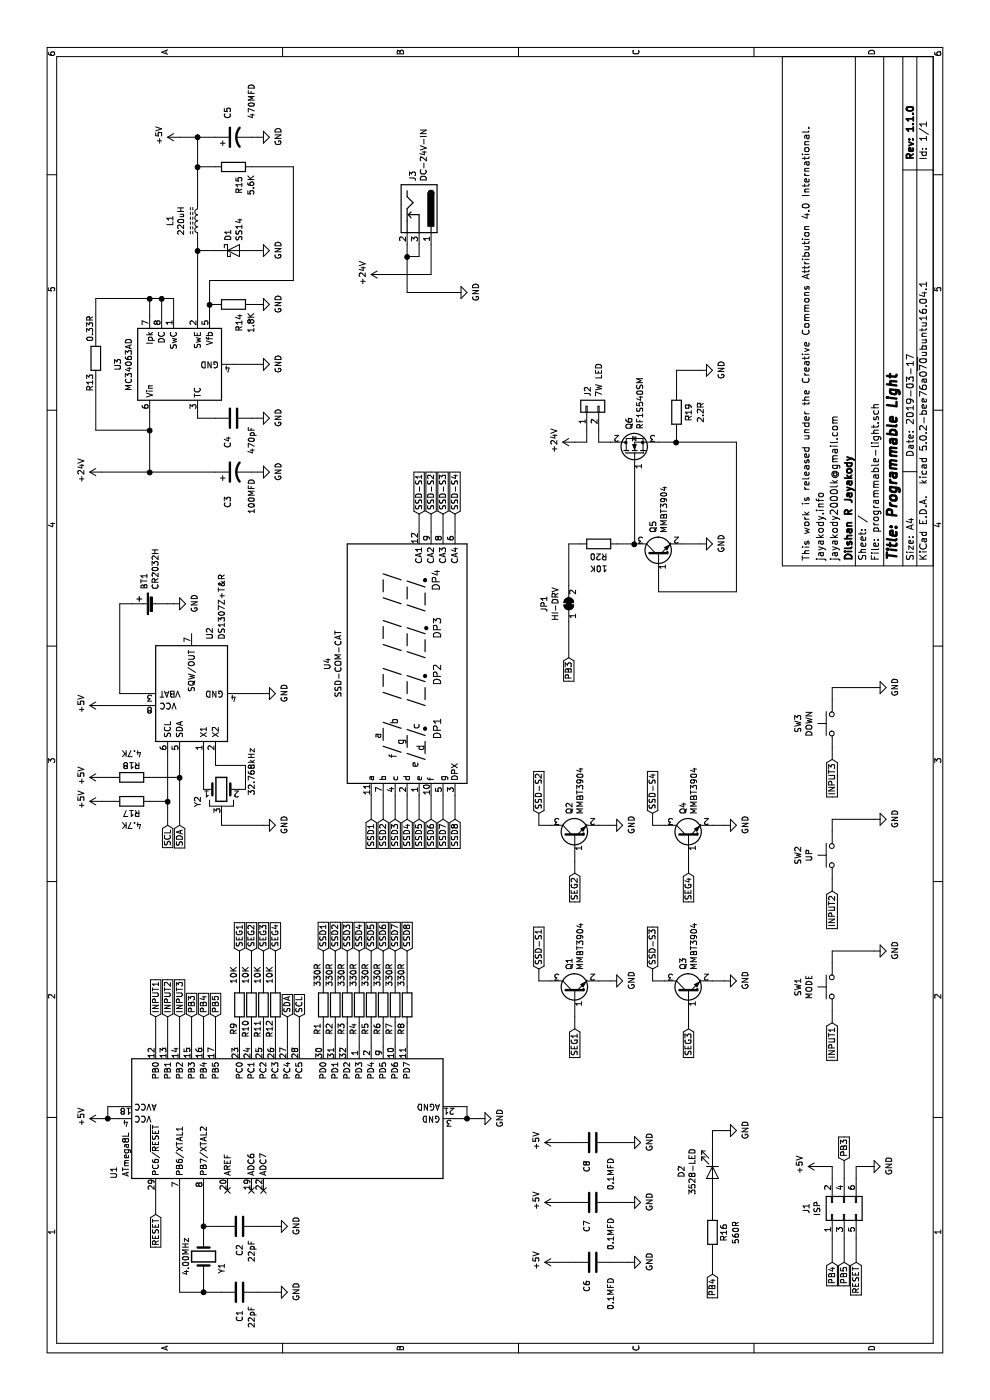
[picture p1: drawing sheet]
EESchema Schematic File Version 4
LIBS:programmable-light-cache
EELAYER 26 0
EELAYER END
$Descr A4 11693 8268
encoding utf-8
Sheet 1 1
Title "Programmable Light"
Date "2019-03-17"
Rev "1.1.0"
Comp "Dilshan R Jayakody"
Comment1 "jayakody2000lk@gmail.com"
Comment2 "jayakody.info"
Comment3 "This work is released under the Creative Commons Attribution 4.0 International."
Comment4 ""
$EndDescr
$Comp
L MCU_Microchip_ATmega:ATmega8L-8AU U1
U 1 1
P 2350 2400
F 0 "U1" H 1900 3850 50  0000 C CNN
F 1 "ATmega8L" H 2050 3750 50  0000 C CNN
F 2 "Package_QFP:TQFP-32_7x7mm_P0.8mm" H 2350 2400 50  0001 C CIN
F 3 "http://ww1.microchip.com/downloads/en/DeviceDoc/atmel-2486-8-bit-avr-microcontroller-atmega8_l_datasheet.pdf" H 2350 2400 50  0001 C CNN
	1    2350 2400
	1    0    0    -1  
$EndComp
$Comp
L power:+5V #PWR0101
U 1 1
P 2350 850
F 0 "#PWR0101" H 2350 700 50  0001 C CNN
F 1 "+5V" H 2365 1023 50  0000 C CNN
F 2 "" H 2350 850 50  0001 C CNN
F 3 "" H 2350 850 50  0001 C CNN
	1    2350 850 
	1    0    0    -1  
$EndComp
Wire Wire Line
	2350 1000 2350 900 
Wire Wire Line
	2450 1000 2450 900 
Wire Wire Line
	2450 900  2350 900 
Connection ~ 2350 900 
Wire Wire Line
	2350 900  2350 850 
$Comp
L power:GND #PWR0102
U 1 1
P 2350 4000
F 0 "#PWR0102" H 2350 3750 50  0001 C CNN
F 1 "GND" H 2355 3827 50  0000 C CNN
F 2 "" H 2350 4000 50  0001 C CNN
F 3 "" H 2350 4000 50  0001 C CNN
	1    2350 4000
	1    0    0    -1  
$EndComp
Wire Wire Line
	2350 3800 2350 3900
Wire Wire Line
	2450 3800 2450 3900
Wire Wire Line
	2450 3900 2350 3900
Connection ~ 2350 3900
Wire Wire Line
	2350 3900 2350 4000
$Comp
L Device:Crystal Y1
U 1 1
P 1200 1700
F 0 "Y1" H 1100 1550 50  0000 C CNN
F 1 "4.00MHz" H 1200 1850 50  0000 C CNN
F 2 "Crystal:Crystal_SMD_HC49-SD" H 1200 1700 50  0001 C CNN
F 3 "~" H 1200 1700 50  0001 C CNN
	1    1200 1700
	1    0    0    -1  
$EndComp
Wire Wire Line
	1750 1700 1450 1700
Wire Wire Line
	1750 1500 900  1500
Wire Wire Line
	900  1500 900  1700
Wire Wire Line
	900  1700 1050 1700
$Comp
L Device:C C1
U 1 1
P 900 2000
F 0 "C1" H 650 2000 50  0000 L CNN
F 1 "22pF" H 600 1900 50  0000 L CNN
F 2 "Capacitor_SMD:C_0805_2012Metric" H 938 1850 50  0001 C CNN
F 3 "~" H 900 2000 50  0001 C CNN
	1    900  2000
	1    0    0    -1  
$EndComp
$Comp
L Device:C C2
U 1 1
P 1450 2000
F 0 "C2" H 1200 2000 50  0000 L CNN
F 1 "22pF" H 1150 1900 50  0000 L CNN
F 2 "Capacitor_SMD:C_0805_2012Metric" H 1488 1850 50  0001 C CNN
F 3 "~" H 1450 2000 50  0001 C CNN
	1    1450 2000
	1    0    0    -1  
$EndComp
Wire Wire Line
	900  1850 900  1700
Connection ~ 900  1700
Wire Wire Line
	1450 1850 1450 1700
Connection ~ 1450 1700
Wire Wire Line
	1450 1700 1350 1700
$Comp
L power:GND #PWR0103
U 1 1
P 900 2300
F 0 "#PWR0103" H 900 2050 50  0001 C CNN
F 1 "GND" H 905 2127 50  0000 C CNN
F 2 "" H 900 2300 50  0001 C CNN
F 3 "" H 900 2300 50  0001 C CNN
	1    900  2300
	1    0    0    -1  
$EndComp
$Comp
L power:GND #PWR0104
U 1 1
P 1450 2300
F 0 "#PWR0104" H 1450 2050 50  0001 C CNN
F 1 "GND" H 1455 2127 50  0000 C CNN
F 2 "" H 1450 2300 50  0001 C CNN
F 3 "" H 1450 2300 50  0001 C CNN
	1    1450 2300
	1    0    0    -1  
$EndComp
Wire Wire Line
	1450 2300 1450 2150
Wire Wire Line
	900  2300 900  2150
NoConn ~ 1750 1900
NoConn ~ 1750 2100
NoConn ~ 1750 2200
$Comp
L Device:R R5
U 1 1
P 3300 3100
F 0 "R5" V 3250 2900 50  0000 C CNN
F 1 "330R" V 3250 3350 50  0000 C CNN
F 2 "Resistor_SMD:R_0805_2012Metric" V 3230 3100 50  0001 C CNN
F 3 "~" H 3300 3100 50  0001 C CNN
	1    3300 3100
	0    1    1    0   
$EndComp
$Comp
L Device:R R8
U 1 1
P 3300 3400
F 0 "R8" V 3250 3200 50  0000 C CNN
F 1 "330R" V 3250 3650 50  0000 C CNN
F 2 "Resistor_SMD:R_0805_2012Metric" V 3230 3400 50  0001 C CNN
F 3 "~" H 3300 3400 50  0001 C CNN
	1    3300 3400
	0    1    1    0   
$EndComp
$Comp
L Device:R R1
U 1 1
P 3300 2700
F 0 "R1" V 3250 2500 50  0000 C CNN
F 1 "330R" V 3250 2950 50  0000 C CNN
F 2 "Resistor_SMD:R_0805_2012Metric" V 3230 2700 50  0001 C CNN
F 3 "~" H 3300 2700 50  0001 C CNN
	1    3300 2700
	0    1    1    0   
$EndComp
$Comp
L Device:R R2
U 1 1
P 3300 2800
F 0 "R2" V 3250 2600 50  0000 C CNN
F 1 "330R" V 3250 3050 50  0000 C CNN
F 2 "Resistor_SMD:R_0805_2012Metric" V 3230 2800 50  0001 C CNN
F 3 "~" H 3300 2800 50  0001 C CNN
	1    3300 2800
	0    1    1    0   
$EndComp
$Comp
L Device:R R3
U 1 1
P 3300 2900
F 0 "R3" V 3250 2700 50  0000 C CNN
F 1 "330R" V 3250 3150 50  0000 C CNN
F 2 "Resistor_SMD:R_0805_2012Metric" V 3230 2900 50  0001 C CNN
F 3 "~" H 3300 2900 50  0001 C CNN
	1    3300 2900
	0    1    1    0   
$EndComp
$Comp
L Device:R R4
U 1 1
P 3300 3000
F 0 "R4" V 3250 2800 50  0000 C CNN
F 1 "330R" V 3250 3250 50  0000 C CNN
F 2 "Resistor_SMD:R_0805_2012Metric" V 3230 3000 50  0001 C CNN
F 3 "~" H 3300 3000 50  0001 C CNN
	1    3300 3000
	0    1    1    0   
$EndComp
$Comp
L Device:R R7
U 1 1
P 3300 3300
F 0 "R7" V 3250 3100 50  0000 C CNN
F 1 "330R" V 3250 3550 50  0000 C CNN
F 2 "Resistor_SMD:R_0805_2012Metric" V 3230 3300 50  0001 C CNN
F 3 "~" H 3300 3300 50  0001 C CNN
	1    3300 3300
	0    1    1    0   
$EndComp
$Comp
L Device:R R6
U 1 1
P 3300 3200
F 0 "R6" V 3250 3000 50  0000 C CNN
F 1 "330R" V 3250 3450 50  0000 C CNN
F 2 "Resistor_SMD:R_0805_2012Metric" V 3230 3200 50  0001 C CNN
F 3 "~" H 3300 3200 50  0001 C CNN
	1    3300 3200
	0    1    1    0   
$EndComp
Text GLabel 3750 2700 2    50   Input ~ 0
SSD1
Text GLabel 3750 2800 2    50   Input ~ 0
SSD2
Text GLabel 3750 2900 2    50   Input ~ 0
SSD3
Text GLabel 3750 3000 2    50   Input ~ 0
SSD4
Text GLabel 3750 3100 2    50   Input ~ 0
SSD5
Text GLabel 3750 3200 2    50   Input ~ 0
SSD6
Text GLabel 3750 3300 2    50   Input ~ 0
SSD7
Text GLabel 3750 3400 2    50   Input ~ 0
SSD8
Wire Wire Line
	3450 2700 3750 2700
Wire Wire Line
	3450 2800 3750 2800
Wire Wire Line
	3450 2900 3750 2900
Wire Wire Line
	3450 3000 3750 3000
Wire Wire Line
	3450 3100 3750 3100
Wire Wire Line
	3450 3200 3750 3200
Wire Wire Line
	3450 3300 3750 3300
Wire Wire Line
	3450 3400 3750 3400
$Comp
L Connector_Generic:Conn_02x03_Odd_Even J1
U 1 1
P 1550 7050
F 0 "J1" H 1600 7367 50  0000 C CNN
F 1 "ISP" H 1600 7276 50  0000 C CNN
F 2 "Connector_PinHeader_2.54mm:PinHeader_2x03_P2.54mm_Vertical" H 1550 7050 50  0001 C CNN
F 3 "~" H 1550 7050 50  0001 C CNN
	1    1550 7050
	1    0    0    -1  
$EndComp
$Comp
L power:+5V #PWR0105
U 1 1
P 1950 6850
F 0 "#PWR0105" H 1950 6700 50  0001 C CNN
F 1 "+5V" H 1965 7023 50  0000 C CNN
F 2 "" H 1950 6850 50  0001 C CNN
F 3 "" H 1950 6850 50  0001 C CNN
	1    1950 6850
	1    0    0    -1  
$EndComp
$Comp
L power:GND #PWR0106
U 1 1
P 1950 7250
F 0 "#PWR0106" H 1950 7000 50  0001 C CNN
F 1 "GND" H 1955 7077 50  0000 C CNN
F 2 "" H 1950 7250 50  0001 C CNN
F 3 "" H 1950 7250 50  0001 C CNN
	1    1950 7250
	1    0    0    -1  
$EndComp
Wire Wire Line
	1850 6950 1950 6950
Wire Wire Line
	1950 6950 1950 6850
Wire Wire Line
	1850 7150 1950 7150
Wire Wire Line
	1950 7150 1950 7250
Text GLabel 2000 7050 2    50   Input ~ 0
PB3
Wire Wire Line
	1850 7050 2000 7050
Text GLabel 1150 6950 0    50   Input ~ 0
PB4
Text GLabel 1150 7050 0    50   Input ~ 0
PB5
Text GLabel 1150 7150 0    50   Input ~ 0
RESET
Wire Wire Line
	1150 6950 1350 6950
Wire Wire Line
	1350 7050 1150 7050
Wire Wire Line
	1150 7150 1350 7150
Text GLabel 1550 1300 0    50   Input ~ 0
RESET
Wire Wire Line
	1550 1300 1750 1300
Text GLabel 3200 1300 2    50   Input ~ 0
INPUT1
Text GLabel 3200 1400 2    50   Input ~ 0
INPUT2
Text GLabel 3200 1500 2    50   Input ~ 0
INPUT3
Wire Wire Line
	2950 1300 3200 1300
Wire Wire Line
	3200 1400 2950 1400
Wire Wire Line
	2950 1500 3200 1500
Text GLabel 3200 1600 2    50   Input ~ 0
PB3
Text GLabel 3200 1700 2    50   Input ~ 0
PB4
Text GLabel 3200 1800 2    50   Input ~ 0
PB5
Wire Wire Line
	2950 1600 3200 1600
Wire Wire Line
	3200 1700 2950 1700
Wire Wire Line
	2950 1800 3200 1800
Text GLabel 3750 2000 2    50   Input ~ 0
SEG1
Text GLabel 3750 2100 2    50   Input ~ 0
SEG2
Text GLabel 3750 2200 2    50   Input ~ 0
SEG3
Text GLabel 3750 2300 2    50   Input ~ 0
SEG4
$Comp
L Device:R R9
U 1 1
P 3300 2000
F 0 "R9" V 3250 1800 50  0000 C CNN
F 1 "10K" V 3250 2250 50  0000 C CNN
F 2 "Resistor_SMD:R_0805_2012Metric" V 3230 2000 50  0001 C CNN
F 3 "~" H 3300 2000 50  0001 C CNN
	1    3300 2000
	0    1    1    0   
$EndComp
$Comp
L Device:R R10
U 1 1
P 3300 2100
F 0 "R10" V 3250 1900 50  0000 C CNN
F 1 "10K" V 3250 2350 50  0000 C CNN
F 2 "Resistor_SMD:R_0805_2012Metric" V 3230 2100 50  0001 C CNN
F 3 "~" H 3300 2100 50  0001 C CNN
	1    3300 2100
	0    1    1    0   
$EndComp
$Comp
L Device:R R11
U 1 1
P 3300 2200
F 0 "R11" V 3250 2000 50  0000 C CNN
F 1 "10K" V 3250 2450 50  0000 C CNN
F 2 "Resistor_SMD:R_0805_2012Metric" V 3230 2200 50  0001 C CNN
F 3 "~" H 3300 2200 50  0001 C CNN
	1    3300 2200
	0    1    1    0   
$EndComp
$Comp
L Device:R R12
U 1 1
P 3300 2300
F 0 "R12" V 3250 2100 50  0000 C CNN
F 1 "10K" V 3250 2550 50  0000 C CNN
F 2 "Resistor_SMD:R_0805_2012Metric" V 3230 2300 50  0001 C CNN
F 3 "~" H 3300 2300 50  0001 C CNN
	1    3300 2300
	0    1    1    0   
$EndComp
Wire Wire Line
	2950 2700 3150 2700
Wire Wire Line
	2950 2800 3150 2800
Wire Wire Line
	2950 2900 3150 2900
Wire Wire Line
	2950 3000 3150 3000
Wire Wire Line
	2950 3100 3150 3100
Wire Wire Line
	2950 3200 3150 3200
Wire Wire Line
	2950 3300 3150 3300
Wire Wire Line
	2950 3400 3150 3400
Wire Wire Line
	2950 2000 3150 2000
Wire Wire Line
	3150 2100 2950 2100
Wire Wire Line
	2950 2200 3150 2200
Wire Wire Line
	3150 2300 2950 2300
Wire Wire Line
	3450 2000 3750 2000
Wire Wire Line
	3750 2100 3450 2100
Wire Wire Line
	3450 2200 3750 2200
Wire Wire Line
	3750 2300 3450 2300
Text GLabel 3200 2400 2    50   Input ~ 0
SDA
Text GLabel 3200 2500 2    50   Input ~ 0
SCL
Wire Wire Line
	2950 2400 3200 2400
Wire Wire Line
	3200 2500 2950 2500
$Comp
L Regulator_Switching:MC34063AD U3
U 1 1
P 8650 1450
F 0 "U3" H 8650 1917 50  0000 C CNN
F 1 "MC34063AD" H 8650 1826 50  0000 C CNN
F 2 "Package_SO:SOIC-8_3.9x4.9mm_P1.27mm" H 8700 1000 50  0001 L CNN
F 3 "http://www.onsemi.com/pub_link/Collateral/MC34063A-D.PDF" H 9150 1350 50  0001 C CNN
	1    8650 1450
	1    0    0    -1  
$EndComp
Wire Wire Line
	9050 1250 9200 1250
Wire Wire Line
	9200 1250 9200 1350
Wire Wire Line
	9200 1450 9050 1450
Wire Wire Line
	9050 1350 9200 1350
Connection ~ 9200 1350
Wire Wire Line
	9200 1350 9200 1450
$Comp
L power:GND #PWR0107
U 1 1
P 8650 2150
F 0 "#PWR0107" H 8650 1900 50  0001 C CNN
F 1 "GND" H 8655 1977 50  0000 C CNN
F 2 "" H 8650 2150 50  0001 C CNN
F 3 "" H 8650 2150 50  0001 C CNN
	1    8650 2150
	1    0    0    -1  
$EndComp
Wire Wire Line
	8650 1950 8650 2150
$Comp
L Device:R R13
U 1 1
P 8700 800
F 0 "R13" V 8650 600 50  0000 C CNN
F 1 "0.33R" V 8650 1050 50  0000 C CNN
F 2 "Resistor_SMD:R_2512_6332Metric" V 8630 800 50  0001 C CNN
F 3 "~" H 8700 800 50  0001 C CNN
	1    8700 800 
	0    1    1    0   
$EndComp
Wire Wire Line
	9200 1250 9200 800 
Wire Wire Line
	9200 800  8850 800 
Connection ~ 9200 1250
Wire Wire Line
	8250 1250 8100 1250
Wire Wire Line
	8100 1250 8100 800 
Wire Wire Line
	8100 800  8550 800 
$Comp
L Device:CP1 C3
U 1 1
P 7750 1950
F 0 "C3" H 7450 2000 50  0000 L CNN
F 1 "100MFD" H 7400 1800 50  0000 L CNN
F 2 "Capacitor_SMD:CP_Elec_6.3x5.4" H 7750 1950 50  0001 C CNN
F 3 "~" H 7750 1950 50  0001 C CNN
	1    7750 1950
	1    0    0    -1  
$EndComp
$Comp
L power:GND #PWR0108
U 1 1
P 7750 2150
F 0 "#PWR0108" H 7750 1900 50  0001 C CNN
F 1 "GND" H 7755 1977 50  0000 C CNN
F 2 "" H 7750 2150 50  0001 C CNN
F 3 "" H 7750 2150 50  0001 C CNN
	1    7750 2150
	1    0    0    -1  
$EndComp
Wire Wire Line
	7750 2100 7750 2150
Wire Wire Line
	8100 1250 7750 1250
Wire Wire Line
	7750 1250 7750 1800
Connection ~ 8100 1250
$Comp
L Device:C C4
U 1 1
P 8200 1950
F 0 "C4" H 7950 2000 50  0000 L CNN
F 1 "470pF" H 7900 1800 50  0000 L CNN
F 2 "Capacitor_SMD:C_0805_2012Metric" H 8238 1800 50  0001 C CNN
F 3 "~" H 8200 1950 50  0001 C CNN
	1    8200 1950
	1    0    0    -1  
$EndComp
$Comp
L power:GND #PWR0109
U 1 1
P 8200 2150
F 0 "#PWR0109" H 8200 1900 50  0001 C CNN
F 1 "GND" H 8205 1977 50  0000 C CNN
F 2 "" H 8200 2150 50  0001 C CNN
F 3 "" H 8200 2150 50  0001 C CNN
	1    8200 2150
	1    0    0    -1  
$EndComp
Wire Wire Line
	8200 2100 8200 2150
Wire Wire Line
	8200 1800 8200 1650
Wire Wire Line
	8200 1650 8250 1650
$Comp
L Device:R R14
U 1 1
P 9150 1950
F 0 "R14" H 9300 2000 50  0000 C CNN
F 1 "1.8K" H 9300 2100 50  0000 C CNN
F 2 "Resistor_SMD:R_0805_2012Metric" V 9080 1950 50  0001 C CNN
F 3 "~" H 9150 1950 50  0001 C CNN
	1    9150 1950
	-1   0    0    1   
$EndComp
$Comp
L power:GND #PWR0110
U 1 1
P 9150 2150
F 0 "#PWR0110" H 9150 1900 50  0001 C CNN
F 1 "GND" H 9155 1977 50  0000 C CNN
F 2 "" H 9150 2150 50  0001 C CNN
F 3 "" H 9150 2150 50  0001 C CNN
	1    9150 2150
	1    0    0    -1  
$EndComp
Wire Wire Line
	9050 1750 9150 1750
Wire Wire Line
	9150 1750 9150 1800
Wire Wire Line
	9150 2100 9150 2150
$Comp
L Device:D_Schottky D1
U 1 1
P 9600 1950
F 0 "D1" V 9554 2029 50  0000 L CNN
F 1 "SS14" V 9645 2029 50  0000 L CNN
F 2 "Diode_SMD:D_SMA" H 9600 1950 50  0001 C CNN
F 3 "~" H 9600 1950 50  0001 C CNN
	1    9600 1950
	0    1    1    0   
$EndComp
$Comp
L power:GND #PWR0111
U 1 1
P 9600 2150
F 0 "#PWR0111" H 9600 1900 50  0001 C CNN
F 1 "GND" H 9605 1977 50  0000 C CNN
F 2 "" H 9600 2150 50  0001 C CNN
F 3 "" H 9600 2150 50  0001 C CNN
	1    9600 2150
	1    0    0    -1  
$EndComp
Wire Wire Line
	9600 2100 9600 2150
Wire Wire Line
	9600 1650 9600 1800
$Comp
L Device:L_Core_Ferrite L1
U 1 1
P 9850 1650
F 0 "L1" V 10075 1650 50  0000 C CNN
F 1 "220uH" V 9984 1650 50  0000 C CNN
F 2 "Inductor_SMD:L_Taiyo-Yuden_NR-80xx" H 9850 1650 50  0001 C CNN
F 3 "~" H 9850 1650 50  0001 C CNN
	1    9850 1650
	0    -1   -1   0   
$EndComp
Wire Wire Line
	9600 1650 9700 1650
Connection ~ 9600 1650
Wire Wire Line
	9050 1650 9600 1650
$Comp
L Device:R R15
U 1 1
P 10300 1950
F 0 "R15" H 10450 2000 50  0000 C CNN
F 1 "5.6K" H 10450 2100 50  0000 C CNN
F 2 "Resistor_SMD:R_0805_2012Metric" V 10230 1950 50  0001 C CNN
F 3 "~" H 10300 1950 50  0001 C CNN
	1    10300 1950
	-1   0    0    1   
$EndComp
Wire Wire Line
	9150 1750 9350 1750
Wire Wire Line
	9350 1750 9350 2450
Wire Wire Line
	9350 2450 10300 2450
Wire Wire Line
	10300 2450 10300 2100
Connection ~ 9150 1750
Wire Wire Line
	10000 1650 10300 1650
Wire Wire Line
	10300 1650 10300 1800
$Comp
L Device:CP1 C5
U 1 1
P 10550 1950
F 0 "C5" H 10700 2000 50  0000 L CNN
F 1 "470MFD" H 10700 1800 50  0000 L CNN
F 2 "Capacitor_SMD:CP_Elec_10x10.5" H 10550 1950 50  0001 C CNN
F 3 "~" H 10550 1950 50  0001 C CNN
	1    10550 1950
	1    0    0    -1  
$EndComp
$Comp
L power:GND #PWR0112
U 1 1
P 10550 2150
F 0 "#PWR0112" H 10550 1900 50  0001 C CNN
F 1 "GND" H 10555 1977 50  0000 C CNN
F 2 "" H 10550 2150 50  0001 C CNN
F 3 "" H 10550 2150 50  0001 C CNN
	1    10550 2150
	1    0    0    -1  
$EndComp
Wire Wire Line
	10550 2100 10550 2150
Wire Wire Line
	10300 1650 10550 1650
Wire Wire Line
	10550 1650 10550 1800
Connection ~ 10300 1650
$Comp
L power:+5V #PWR0113
U 1 1
P 10550 1500
F 0 "#PWR0113" H 10550 1350 50  0001 C CNN
F 1 "+5V" H 10565 1673 50  0000 C CNN
F 2 "" H 10550 1500 50  0001 C CNN
F 3 "" H 10550 1500 50  0001 C CNN
	1    10550 1500
	1    0    0    -1  
$EndComp
Wire Wire Line
	10550 1500 10550 1650
Connection ~ 10550 1650
$Comp
L power:+5V #PWR0114
U 1 1
P 1150 4650
F 0 "#PWR0114" H 1150 4500 50  0001 C CNN
F 1 "+5V" H 1165 4823 50  0000 C CNN
F 2 "" H 1150 4650 50  0001 C CNN
F 3 "" H 1150 4650 50  0001 C CNN
	1    1150 4650
	1    0    0    -1  
$EndComp
$Comp
L Device:C C6
U 1 1
P 1150 4950
F 0 "C6" H 900 5000 50  0000 L CNN
F 1 "0.1MFD" H 750 4800 50  0000 L CNN
F 2 "Capacitor_SMD:C_0805_2012Metric" H 1188 4800 50  0001 C CNN
F 3 "~" H 1150 4950 50  0001 C CNN
	1    1150 4950
	1    0    0    -1  
$EndComp
$Comp
L power:GND #PWR0115
U 1 1
P 1150 5250
F 0 "#PWR0115" H 1150 5000 50  0001 C CNN
F 1 "GND" H 1155 5077 50  0000 C CNN
F 2 "" H 1150 5250 50  0001 C CNN
F 3 "" H 1150 5250 50  0001 C CNN
	1    1150 5250
	1    0    0    -1  
$EndComp
Wire Wire Line
	1150 4650 1150 4800
Wire Wire Line
	1150 5100 1150 5250
$Comp
L power:+5V #PWR0116
U 1 1
P 1650 4650
F 0 "#PWR0116" H 1650 4500 50  0001 C CNN
F 1 "+5V" H 1665 4823 50  0000 C CNN
F 2 "" H 1650 4650 50  0001 C CNN
F 3 "" H 1650 4650 50  0001 C CNN
	1    1650 4650
	1    0    0    -1  
$EndComp
$Comp
L Device:C C7
U 1 1
P 1650 4950
F 0 "C7" H 1400 5000 50  0000 L CNN
F 1 "0.1MFD" H 1250 4800 50  0000 L CNN
F 2 "Capacitor_SMD:C_0805_2012Metric" H 1688 4800 50  0001 C CNN
F 3 "~" H 1650 4950 50  0001 C CNN
	1    1650 4950
	1    0    0    -1  
$EndComp
$Comp
L power:GND #PWR0117
U 1 1
P 1650 5250
F 0 "#PWR0117" H 1650 5000 50  0001 C CNN
F 1 "GND" H 1655 5077 50  0000 C CNN
F 2 "" H 1650 5250 50  0001 C CNN
F 3 "" H 1650 5250 50  0001 C CNN
	1    1650 5250
	1    0    0    -1  
$EndComp
Wire Wire Line
	1650 4650 1650 4800
Wire Wire Line
	1650 5100 1650 5250
$Comp
L power:+5V #PWR0118
U 1 1
P 2150 4650
F 0 "#PWR0118" H 2150 4500 50  0001 C CNN
F 1 "+5V" H 2165 4823 50  0000 C CNN
F 2 "" H 2150 4650 50  0001 C CNN
F 3 "" H 2150 4650 50  0001 C CNN
	1    2150 4650
	1    0    0    -1  
$EndComp
$Comp
L Device:C C8
U 1 1
P 2150 4950
F 0 "C8" H 1900 5000 50  0000 L CNN
F 1 "0.1MFD" H 1750 4800 50  0000 L CNN
F 2 "Capacitor_SMD:C_0805_2012Metric" H 2188 4800 50  0001 C CNN
F 3 "~" H 2150 4950 50  0001 C CNN
	1    2150 4950
	1    0    0    -1  
$EndComp
$Comp
L power:GND #PWR0119
U 1 1
P 2150 5250
F 0 "#PWR0119" H 2150 5000 50  0001 C CNN
F 1 "GND" H 2155 5077 50  0000 C CNN
F 2 "" H 2150 5250 50  0001 C CNN
F 3 "" H 2150 5250 50  0001 C CNN
	1    2150 5250
	1    0    0    -1  
$EndComp
Wire Wire Line
	2150 4650 2150 4800
Wire Wire Line
	2150 5100 2150 5250
$Comp
L Timer_RTC:DS1307+ U2
U 1 1
P 5900 1600
F 0 "U2" H 6350 1450 50  0000 L CNN
F 1 "DS1307Z+T&R" H 6350 1350 50  0000 L CNN
F 2 "Package_SO:SOIC-8_3.9x4.9mm_P1.27mm" H 5900 1100 50  0001 C CNN
F 3 "https://datasheets.maximintegrated.com/en/ds/DS1307.pdf" H 5900 1400 50  0001 C CNN
	1    5900 1600
	1    0    0    -1  
$EndComp
$Comp
L power:GND #PWR0120
U 1 1
P 5900 2200
F 0 "#PWR0120" H 5900 1950 50  0001 C CNN
F 1 "GND" H 5905 2027 50  0000 C CNN
F 2 "" H 5900 2200 50  0001 C CNN
F 3 "" H 5900 2200 50  0001 C CNN
	1    5900 2200
	1    0    0    -1  
$EndComp
Wire Wire Line
	5900 2000 5900 2200
$Comp
L power:+5V #PWR0121
U 1 1
P 5800 850
F 0 "#PWR0121" H 5800 700 50  0001 C CNN
F 1 "+5V" H 5815 1023 50  0000 C CNN
F 2 "" H 5800 850 50  0001 C CNN
F 3 "" H 5800 850 50  0001 C CNN
	1    5800 850 
	1    0    0    -1  
$EndComp
Wire Wire Line
	5400 1700 5100 1700
Wire Wire Line
	5400 1800 5300 1800
Wire Wire Line
	5300 1800 5300 2050
Wire Wire Line
	5300 2050 5100 2050
Wire Wire Line
	5100 2050 5100 2000
Text GLabel 4800 1500 0    50   Input ~ 0
SDA
Text GLabel 4800 1400 0    50   Input ~ 0
SCL
$Comp
L Device:Battery_Cell BT1
U 1 1
P 6650 1300
F 0 "BT1" H 6768 1396 50  0000 L CNN
F 1 "CR2032H" H 6768 1305 50  0000 L CNN
F 2 "Battery:BatteryHolder_Keystone_104_1x23mm" V 6650 1360 50  0001 C CNN
F 3 "~" V 6650 1360 50  0001 C CNN
	1    6650 1300
	1    0    0    -1  
$EndComp
$Comp
L power:GND #PWR0122
U 1 1
P 6650 1450
F 0 "#PWR0122" H 6650 1200 50  0001 C CNN
F 1 "GND" H 6655 1277 50  0000 C CNN
F 2 "" H 6650 1450 50  0001 C CNN
F 3 "" H 6650 1450 50  0001 C CNN
	1    6650 1450
	1    0    0    -1  
$EndComp
Wire Wire Line
	6650 1400 6650 1450
Wire Wire Line
	5900 1200 5900 1000
Wire Wire Line
	5900 1000 6650 1000
Wire Wire Line
	6650 1000 6650 1100
Text GLabel 1050 5950 0    50   Input ~ 0
PB4
$Comp
L Device:R R16
U 1 1
P 1400 5950
F 0 "R16" V 1300 5950 50  0000 C CNN
F 1 "560R" V 1200 5950 50  0000 C CNN
F 2 "Resistor_SMD:R_0805_2012Metric" V 1330 5950 50  0001 C CNN
F 3 "~" H 1400 5950 50  0001 C CNN
	1    1400 5950
	0    -1   -1   0   
$EndComp
$Comp
L Device:LED D2
U 1 1
P 1900 5950
F 0 "D2" H 1892 5695 50  0000 C CNN
F 1 "3528-LED" H 1892 5786 50  0000 C CNN
F 2 "LED_SMD:LED_1210_3225Metric" H 1900 5950 50  0001 C CNN
F 3 "~" H 1900 5950 50  0001 C CNN
	1    1900 5950
	-1   0    0    1   
$EndComp
$Comp
L power:GND #PWR0123
U 1 1
P 2250 6050
F 0 "#PWR0123" H 2250 5800 50  0001 C CNN
F 1 "GND" H 2255 5877 50  0000 C CNN
F 2 "" H 2250 6050 50  0001 C CNN
F 3 "" H 2250 6050 50  0001 C CNN
	1    2250 6050
	1    0    0    -1  
$EndComp
Wire Wire Line
	1050 5950 1250 5950
Wire Wire Line
	1550 5950 1750 5950
Wire Wire Line
	2050 5950 2250 5950
Wire Wire Line
	2250 5950 2250 6050
Wire Wire Line
	4800 1400 5000 1400
Wire Wire Line
	4800 1500 5200 1500
$Comp
L Device:R R17
U 1 1
P 5000 1100
F 0 "R17" V 4900 1100 50  0000 C CNN
F 1 "4.7K" V 4800 1100 50  0000 C CNN
F 2 "Resistor_SMD:R_0805_2012Metric" V 4930 1100 50  0001 C CNN
F 3 "~" H 5000 1100 50  0001 C CNN
	1    5000 1100
	1    0    0    -1  
$EndComp
$Comp
L Device:R R18
U 1 1
P 5200 1100
F 0 "R18" V 5300 1100 50  0000 C CNN
F 1 "4.7K" V 5400 1100 50  0000 C CNN
F 2 "Resistor_SMD:R_0805_2012Metric" V 5130 1100 50  0001 C CNN
F 3 "~" H 5200 1100 50  0001 C CNN
	1    5200 1100
	1    0    0    -1  
$EndComp
$Comp
L power:+5V #PWR0124
U 1 1
P 5200 850
F 0 "#PWR0124" H 5200 700 50  0001 C CNN
F 1 "+5V" H 5215 1023 50  0000 C CNN
F 2 "" H 5200 850 50  0001 C CNN
F 3 "" H 5200 850 50  0001 C CNN
	1    5200 850 
	1    0    0    -1  
$EndComp
$Comp
L power:+5V #PWR0125
U 1 1
P 5000 850
F 0 "#PWR0125" H 5000 700 50  0001 C CNN
F 1 "+5V" H 5015 1023 50  0000 C CNN
F 2 "" H 5000 850 50  0001 C CNN
F 3 "" H 5000 850 50  0001 C CNN
	1    5000 850 
	1    0    0    -1  
$EndComp
Wire Wire Line
	5800 850  5800 1200
Wire Wire Line
	5200 850  5200 950 
Wire Wire Line
	5000 850  5000 950 
Wire Wire Line
	5000 1250 5000 1400
Connection ~ 5000 1400
Wire Wire Line
	5000 1400 5400 1400
Wire Wire Line
	5200 1250 5200 1500
Connection ~ 5200 1500
Wire Wire Line
	5200 1500 5400 1500
$Comp
L Device:Q_NPN_BEC Q1
U 1 1
P 3400 4800
F 0 "Q1" H 3591 4846 50  0000 L CNN
F 1 "MMBT3904" H 3591 4755 50  0000 L CNN
F 2 "Package_TO_SOT_SMD:SOT-23" H 3600 4900 50  0001 C CNN
F 3 "~" H 3400 4800 50  0001 C CNN
	1    3400 4800
	1    0    0    -1  
$EndComp
$Comp
L power:GND #PWR0126
U 1 1
P 3500 5100
F 0 "#PWR0126" H 3500 4850 50  0001 C CNN
F 1 "GND" H 3505 4927 50  0000 C CNN
F 2 "" H 3500 5100 50  0001 C CNN
F 3 "" H 3500 5100 50  0001 C CNN
	1    3500 5100
	1    0    0    -1  
$EndComp
Wire Wire Line
	3500 5000 3500 5100
Text GLabel 3100 4800 0    50   Input ~ 0
SEG1
Wire Wire Line
	3100 4800 3200 4800
Text GLabel 3600 4500 2    50   Input ~ 0
SSD-S1
Wire Wire Line
	3600 4500 3500 4500
Wire Wire Line
	3500 4500 3500 4600
$Comp
L Device:Q_NPN_BEC Q2
U 1 1
P 4700 4800
F 0 "Q2" H 4891 4846 50  0000 L CNN
F 1 "MMBT3904" H 4891 4755 50  0000 L CNN
F 2 "Package_TO_SOT_SMD:SOT-23" H 4900 4900 50  0001 C CNN
F 3 "~" H 4700 4800 50  0001 C CNN
	1    4700 4800
	1    0    0    -1  
$EndComp
$Comp
L power:GND #PWR0127
U 1 1
P 4800 5100
F 0 "#PWR0127" H 4800 4850 50  0001 C CNN
F 1 "GND" H 4805 4927 50  0000 C CNN
F 2 "" H 4800 5100 50  0001 C CNN
F 3 "" H 4800 5100 50  0001 C CNN
	1    4800 5100
	1    0    0    -1  
$EndComp
Wire Wire Line
	4800 5000 4800 5100
Text GLabel 4400 4800 0    50   Input ~ 0
SEG2
Wire Wire Line
	4400 4800 4500 4800
Text GLabel 4900 4500 2    50   Input ~ 0
SSD-S2
Wire Wire Line
	4900 4500 4800 4500
Wire Wire Line
	4800 4500 4800 4600
$Comp
L Device:Q_NPN_BEC Q3
U 1 1
P 3400 5750
F 0 "Q3" H 3591 5796 50  0000 L CNN
F 1 "MMBT3904" H 3591 5705 50  0000 L CNN
F 2 "Package_TO_SOT_SMD:SOT-23" H 3600 5850 50  0001 C CNN
F 3 "~" H 3400 5750 50  0001 C CNN
	1    3400 5750
	1    0    0    -1  
$EndComp
$Comp
L power:GND #PWR0128
U 1 1
P 3500 6050
F 0 "#PWR0128" H 3500 5800 50  0001 C CNN
F 1 "GND" H 3505 5877 50  0000 C CNN
F 2 "" H 3500 6050 50  0001 C CNN
F 3 "" H 3500 6050 50  0001 C CNN
	1    3500 6050
	1    0    0    -1  
$EndComp
Wire Wire Line
	3500 5950 3500 6050
Text GLabel 3100 5750 0    50   Input ~ 0
SEG3
Wire Wire Line
	3100 5750 3200 5750
Text GLabel 3600 5450 2    50   Input ~ 0
SSD-S3
Wire Wire Line
	3600 5450 3500 5450
Wire Wire Line
	3500 5450 3500 5550
$Comp
L Device:Q_NPN_BEC Q4
U 1 1
P 4700 5750
F 0 "Q4" H 4891 5796 50  0000 L CNN
F 1 "MMBT3904" H 4891 5705 50  0000 L CNN
F 2 "Package_TO_SOT_SMD:SOT-23" H 4900 5850 50  0001 C CNN
F 3 "~" H 4700 5750 50  0001 C CNN
	1    4700 5750
	1    0    0    -1  
$EndComp
$Comp
L power:GND #PWR0129
U 1 1
P 4800 6050
F 0 "#PWR0129" H 4800 5800 50  0001 C CNN
F 1 "GND" H 4805 5877 50  0000 C CNN
F 2 "" H 4800 6050 50  0001 C CNN
F 3 "" H 4800 6050 50  0001 C CNN
	1    4800 6050
	1    0    0    -1  
$EndComp
Wire Wire Line
	4800 5950 4800 6050
Text GLabel 4400 5750 0    50   Input ~ 0
SEG4
Wire Wire Line
	4400 5750 4500 5750
Text GLabel 4900 5450 2    50   Input ~ 0
SSD-S4
Wire Wire Line
	4900 5450 4800 5450
Wire Wire Line
	4800 5450 4800 5550
$Comp
L Device:Q_NPN_BEC Q5
U 1 1
P 7050 5500
F 0 "Q5" H 7241 5546 50  0000 L CNN
F 1 "MMBT3904" H 7241 5455 50  0000 L CNN
F 2 "Package_TO_SOT_SMD:SOT-23" H 7250 5600 50  0001 C CNN
F 3 "~" H 7050 5500 50  0001 C CNN
	1    7050 5500
	1    0    0    -1  
$EndComp
$Comp
L power:GND #PWR0130
U 1 1
P 7150 5850
F 0 "#PWR0130" H 7150 5600 50  0001 C CNN
F 1 "GND" H 7155 5677 50  0000 C CNN
F 2 "" H 7150 5850 50  0001 C CNN
F 3 "" H 7150 5850 50  0001 C CNN
	1    7150 5850
	1    0    0    -1  
$EndComp
Wire Wire Line
	7150 5700 7150 5850
$Comp
L Device:Q_NMOS_GDS Q6
U 1 1
P 7900 5300
F 0 "Q6" H 8105 5346 50  0000 L CNN
F 1 "RF1S540SM" H 8105 5255 50  0000 L CNN
F 2 "Package_TO_SOT_SMD:TO-263-2" H 8100 5400 50  0001 C CNN
F 3 "~" H 7900 5300 50  0001 C CNN
	1    7900 5300
	1    0    0    -1  
$EndComp
Wire Wire Line
	7150 5300 7700 5300
Wire Wire Line
	6850 5500 6750 5500
Wire Wire Line
	6750 5500 6750 6150
Wire Wire Line
	6750 6150 8000 6150
Wire Wire Line
	8000 6150 8000 5650
$Comp
L Device:R R19
U 1 1
P 8250 5650
F 0 "R19" V 8350 5650 50  0000 C CNN
F 1 "2.2R" V 8450 5650 50  0000 C CNN
F 2 "Resistor_THT:R_Axial_DIN0516_L15.5mm_D5.0mm_P20.32mm_Horizontal" V 8180 5650 50  0001 C CNN
F 3 "~" H 8250 5650 50  0001 C CNN
	1    8250 5650
	0    1    1    0   
$EndComp
$Comp
L power:GND #PWR0131
U 1 1
P 8600 5850
F 0 "#PWR0131" H 8600 5600 50  0001 C CNN
F 1 "GND" H 8605 5677 50  0000 C CNN
F 2 "" H 8600 5850 50  0001 C CNN
F 3 "" H 8600 5850 50  0001 C CNN
	1    8600 5850
	1    0    0    -1  
$EndComp
Wire Wire Line
	8100 5650 8000 5650
Connection ~ 8000 5650
Wire Wire Line
	8000 5650 8000 5500
Wire Wire Line
	8400 5650 8600 5650
Wire Wire Line
	8600 5650 8600 5850
$Comp
L Connector_Generic:Conn_01x02 J2
U 1 1
P 8300 4900
F 0 "J2" H 8380 4892 50  0000 L CNN
F 1 "7W LED" H 8380 4801 50  0000 L CNN
F 2 "Connector_Phoenix_MC:PhoenixContact_MCV_1,5_2-G-3.81_1x02_P3.81mm_Vertical" H 8300 4900 50  0001 C CNN
F 3 "~" H 8300 4900 50  0001 C CNN
	1    8300 4900
	1    0    0    -1  
$EndComp
$Comp
L power:+24V #PWR0132
U 1 1
P 8000 4800
F 0 "#PWR0132" H 8000 4650 50  0001 C CNN
F 1 "+24V" H 8015 4973 50  0000 C CNN
F 2 "" H 8000 4800 50  0001 C CNN
F 3 "" H 8000 4800 50  0001 C CNN
	1    8000 4800
	1    0    0    -1  
$EndComp
Wire Wire Line
	8000 5100 8000 5000
Wire Wire Line
	8000 5000 8100 5000
Wire Wire Line
	8100 4900 8000 4900
Wire Wire Line
	8000 4900 8000 4800
Text GLabel 6200 4750 0    50   Input ~ 0
PB3
$Comp
L Device:R R20
U 1 1
P 7150 5000
F 0 "R20" V 7250 5000 50  0000 C CNN
F 1 "10K" V 7350 5000 50  0000 C CNN
F 2 "Resistor_SMD:R_0805_2012Metric" V 7080 5000 50  0001 C CNN
F 3 "~" H 7150 5000 50  0001 C CNN
	1    7150 5000
	-1   0    0    1   
$EndComp
Wire Wire Line
	7150 4750 7150 4850
Wire Wire Line
	7150 5150 7150 5300
Connection ~ 7150 5300
$Comp
L power:+24V #PWR0133
U 1 1
P 7750 850
F 0 "#PWR0133" H 7750 700 50  0001 C CNN
F 1 "+24V" H 7765 1023 50  0000 C CNN
F 2 "" H 7750 850 50  0001 C CNN
F 3 "" H 7750 850 50  0001 C CNN
	1    7750 850 
	1    0    0    -1  
$EndComp
Wire Wire Line
	7750 850  7750 1250
Connection ~ 7750 1250
$Comp
L Display_Character:CA56-12CGKWA U4
U 1 1
P 6150 3400
F 0 "U4" H 6150 4067 50  0000 C CNN
F 1 "SSD-COM-CAT" H 6150 3976 50  0000 C CNN
F 2 "Display_7Segment:CA56-12CGKWA" H 6150 2800 50  0001 C CNN
F 3 "http://www.kingbright.com/attachments/file/psearch/000/00/00/CA56-12CGKWA(Ver.9A).pdf" H 5720 3430 50  0001 C CNN
	1    6150 3400
	1    0    0    -1  
$EndComp
Wire Wire Line
	7250 3500 7400 3500
Wire Wire Line
	7400 3600 7250 3600
Wire Wire Line
	7250 3700 7400 3700
Wire Wire Line
	7250 3800 7400 3800
Text GLabel 4850 3100 0    50   Input ~ 0
SSD1
Text GLabel 4850 3200 0    50   Input ~ 0
SSD2
Text GLabel 4850 3300 0    50   Input ~ 0
SSD3
Text GLabel 4850 3400 0    50   Input ~ 0
SSD4
Text GLabel 4850 3500 0    50   Input ~ 0
SSD5
Text GLabel 4850 3600 0    50   Input ~ 0
SSD6
Text GLabel 4850 3700 0    50   Input ~ 0
SSD7
Text GLabel 4850 3800 0    50   Input ~ 0
SSD8
Wire Wire Line
	4850 3100 5050 3100
Wire Wire Line
	4850 3200 5050 3200
Wire Wire Line
	4850 3300 5050 3300
Wire Wire Line
	5050 3400 4850 3400
Wire Wire Line
	4850 3500 5050 3500
Wire Wire Line
	4850 3600 5050 3600
Wire Wire Line
	4850 3700 5050 3700
Wire Wire Line
	4850 3800 5050 3800
$Comp
L Connector:Barrel_Jack_Switch J3
U 1 1
P 9950 3500
F 0 "J3" H 9721 3450 50  0000 R CNN
F 1 "DC-24V-IN" H 9721 3541 50  0000 R CNN
F 2 "Connector_BarrelJack:BarrelJack_Horizontal" H 10000 3460 50  0001 C CNN
F 3 "~" H 10000 3460 50  0001 C CNN
	1    9950 3500
	-1   0    0    1   
$EndComp
$Comp
L power:+24V #PWR0134
U 1 1
P 9400 3200
F 0 "#PWR0134" H 9400 3050 50  0001 C CNN
F 1 "+24V" H 9415 3373 50  0000 C CNN
F 2 "" H 9400 3200 50  0001 C CNN
F 3 "" H 9400 3200 50  0001 C CNN
	1    9400 3200
	1    0    0    -1  
$EndComp
$Comp
L power:GND #PWR0135
U 1 1
P 9250 3800
F 0 "#PWR0135" H 9250 3550 50  0001 C CNN
F 1 "GND" H 9255 3627 50  0000 C CNN
F 2 "" H 9250 3800 50  0001 C CNN
F 3 "" H 9250 3800 50  0001 C CNN
	1    9250 3800
	1    0    0    -1  
$EndComp
Wire Wire Line
	9250 3800 9250 3400
Wire Wire Line
	9250 3400 9550 3400
Wire Wire Line
	9400 3200 9400 3600
Wire Wire Line
	9400 3600 9650 3600
$Comp
L Jumper:SolderJumper_2_Bridged JP1
U 1 1
P 6650 4750
F 0 "JP1" H 6650 4955 50  0000 C CNN
F 1 "HI-DRV" H 6650 4864 50  0000 C CNN
F 2 "Jumper:SolderJumper-2_P1.3mm_Bridged2Bar_RoundedPad1.0x1.5mm" H 6650 4750 50  0001 C CNN
F 3 "~" H 6650 4750 50  0001 C CNN
	1    6650 4750
	1    0    0    -1  
$EndComp
Wire Wire Line
	6200 4750 6500 4750
Wire Wire Line
	6800 4750 7150 4750
Wire Wire Line
	9650 3500 9550 3500
Wire Wire Line
	9550 3500 9550 3400
Connection ~ 9550 3400
Wire Wire Line
	9550 3400 9650 3400
$Comp
L power:GND #PWR0136
U 1 1
P 3750 7300
F 0 "#PWR0136" H 3750 7050 50  0001 C CNN
F 1 "GND" H 3755 7127 50  0000 C CNN
F 2 "" H 3750 7300 50  0001 C CNN
F 3 "" H 3750 7300 50  0001 C CNN
	1    3750 7300
	1    0    0    -1  
$EndComp
$Comp
L power:GND #PWR0137
U 1 1
P 4850 7300
F 0 "#PWR0137" H 4850 7050 50  0001 C CNN
F 1 "GND" H 4855 7127 50  0000 C CNN
F 2 "" H 4850 7300 50  0001 C CNN
F 3 "" H 4850 7300 50  0001 C CNN
	1    4850 7300
	1    0    0    -1  
$EndComp
$Comp
L power:GND #PWR0138
U 1 1
P 5950 7300
F 0 "#PWR0138" H 5950 7050 50  0001 C CNN
F 1 "GND" H 5955 7127 50  0000 C CNN
F 2 "" H 5950 7300 50  0001 C CNN
F 3 "" H 5950 7300 50  0001 C CNN
	1    5950 7300
	1    0    0    -1  
$EndComp
Wire Wire Line
	3650 6950 3750 6950
Wire Wire Line
	4750 6950 4850 6950
Wire Wire Line
	5850 6950 5950 6950
Text GLabel 3150 6950 0    50   Input ~ 0
INPUT1
Text GLabel 4250 6950 0    50   Input ~ 0
INPUT2
Text GLabel 5350 6950 0    50   Input ~ 0
INPUT3
Text GLabel 7400 3500 2    50   Input ~ 0
SSD-S1
Text GLabel 7400 3600 2    50   Input ~ 0
SSD-S2
Text GLabel 7400 3700 2    50   Input ~ 0
SSD-S3
Text GLabel 7400 3800 2    50   Input ~ 0
SSD-S4
Wire Wire Line
	5350 6950 5450 6950
Wire Wire Line
	5950 6950 5950 7300
Wire Wire Line
	4850 6950 4850 7300
Wire Wire Line
	4250 6950 4350 6950
Wire Wire Line
	3750 6950 3750 7300
Wire Wire Line
	3150 6950 3250 6950
$Comp
L Switch:SW_Push SW1
U 1 1
P 3450 6950
F 0 "SW1" H 3450 7235 50  0000 C CNN
F 1 "MODE" H 3450 7144 50  0000 C CNN
F 2 "Button_Switch_THT:SW_PUSH_6mm" H 3450 7150 50  0001 C CNN
F 3 "" H 3450 7150 50  0001 C CNN
	1    3450 6950
	1    0    0    -1  
$EndComp
$Comp
L Switch:SW_Push SW2
U 1 1
P 4550 6950
F 0 "SW2" H 4550 7235 50  0000 C CNN
F 1 "UP" H 4550 7144 50  0000 C CNN
F 2 "Button_Switch_THT:SW_PUSH_6mm" H 4550 7150 50  0001 C CNN
F 3 "" H 4550 7150 50  0001 C CNN
	1    4550 6950
	1    0    0    -1  
$EndComp
$Comp
L Switch:SW_Push SW3
U 1 1
P 5650 6950
F 0 "SW3" H 5650 7235 50  0000 C CNN
F 1 "DOWN" H 5650 7144 50  0000 C CNN
F 2 "Button_Switch_THT:SW_PUSH_6mm" H 5650 7150 50  0001 C CNN
F 3 "" H 5650 7150 50  0001 C CNN
	1    5650 6950
	1    0    0    -1  
$EndComp
$Comp
L Device:Crystal_GND3 Y2
U 1 1
P 5100 1850
F 0 "Y2" V 4900 1700 50  0000 L CNN
F 1 "32.768kHz" V 5350 1800 50  0000 L CNN
F 2 "Crystal:Crystal_C26-LF_D2.1mm_L6.5mm_Horizontal_1EP_style2" H 5100 1850 50  0001 C CNN
F 3 "~" H 5100 1850 50  0001 C CNN
	1    5100 1850
	0    1    1    0   
$EndComp
$Comp
L power:GND #PWR0139
U 1 1
P 4800 2200
F 0 "#PWR0139" H 4800 1950 50  0001 C CNN
F 1 "GND" H 4805 2027 50  0000 C CNN
F 2 "" H 4800 2200 50  0001 C CNN
F 3 "" H 4800 2200 50  0001 C CNN
	1    4800 2200
	1    0    0    -1  
$EndComp
Wire Wire Line
	4900 1850 4800 1850
Wire Wire Line
	4800 1850 4800 2200
$EndSCHEMATC
